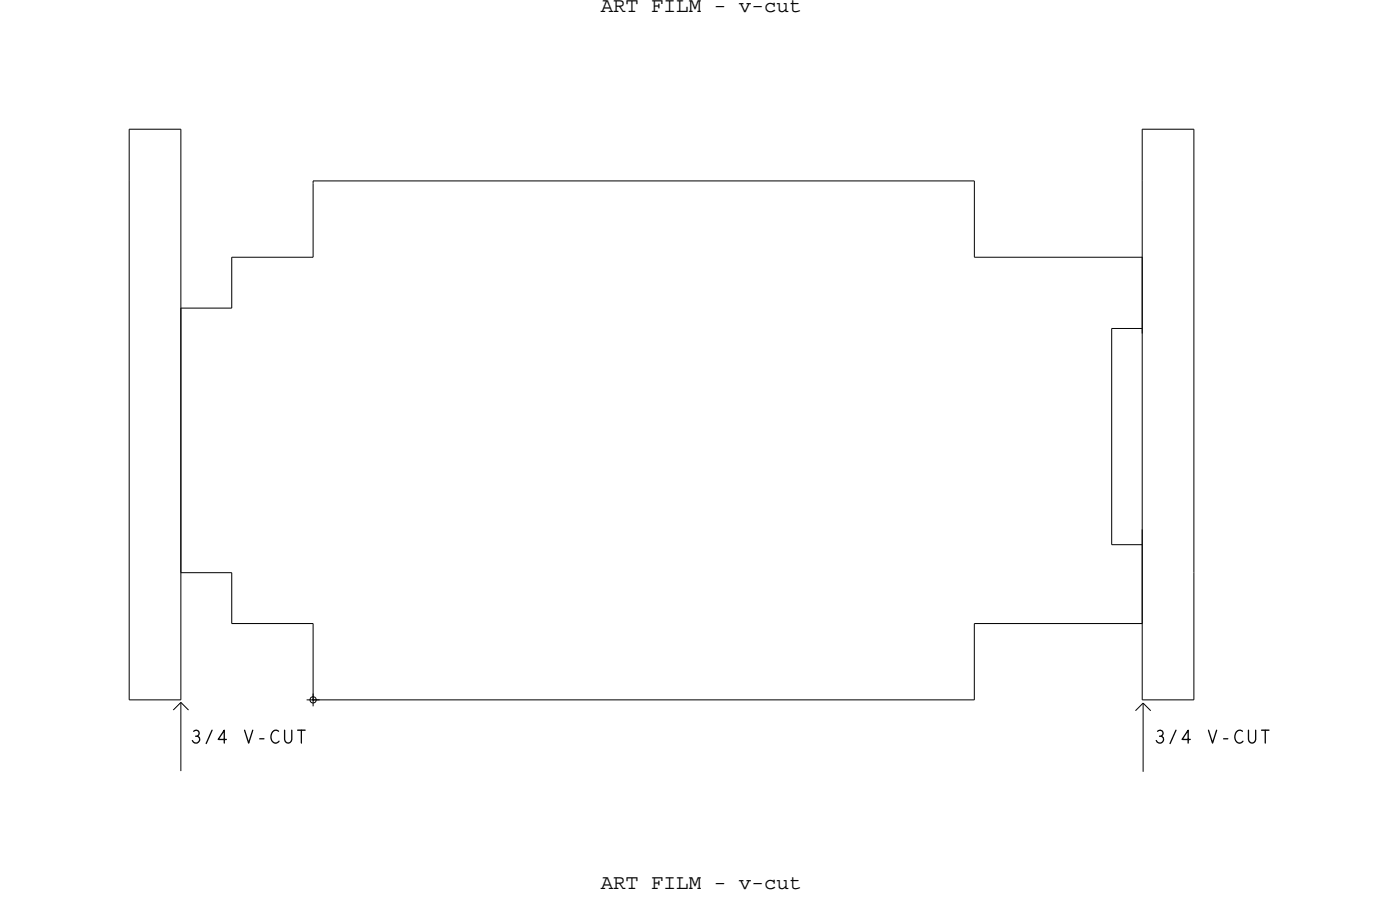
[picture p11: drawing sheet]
<svg xmlns="http://www.w3.org/2000/svg" width="138mm" height="89mm" viewBox="0 0 138 89" stroke-linecap="round" stroke-linejoin="round" font-family="sans-serif">
<!-- layer: Board Outline -->
<g fill="none" stroke="#000" stroke-width=".1">
<path d="M12.7 12.7h5.1zM12.7 12.7v5.1zM12.7 17.8v51zM17.8 12.7v43.6zM30.8 17.8v.2zM30.8 17.8h65zM30.8 18v7.3zM95.8 17.8v7.5zM112.3 12.7h5.1zM112.3 12.7v5.1zM112.3 17.8v51zM117.4 12.7v43.6z"/>
<path d="M17.8 30.3v26zM17.8 30.3h5zM22.8 25.3v5zM22.8 25.3h8zM95.8 25.3h16.5zM109.3 32.3h3zM109.3 32.3v21.2zM112.3 25.3v7.5zM17.8 56.3h5zM17.8 56.3v12.5zM22.8 56.3v5zM109.3 53.5h3z"/>
<path d="M112.3 52v9.3zM117.4 56.3v12.5zM12.7 68.8h5.1zM17.8 69l.7 .8zM17.8 69l-.8 .8zM17.8 69v6.8zM22.8 61.3h8zM30.8 68.8h65zM30.8 61.3v7.5zM95.8 61.3h16.5zM95.8 61.3v7.5zM112.3 68.8h5.1z"/>
<path d="M112.3 61.3h.1M112.4 69.1l.7 .8zM112.4 69.1l-.8 .8zM112.4 69.1v6.8z"/>
</g>
<!-- layer: Text -->
<g fill="none" stroke="#000" stroke-width=".13">
<path d="M19 71.9a.31 .31 0 0 1 .5 0 .31 .31 0 0 1-.1 .5M19.2 72.4a.36 .36 0 0 1 .4 .3 .36 .36 0 0 1-.3 .4 .36 .36 0 0 1-.4-.3M20.8 71.8l-.5 1.3M22.3 72.7h-.8l.5-.9v1.2M24 71.8l.4 1.2 .4-1.2M25.5 72.6h.4M27.4 71.9a.51 .51 0 0 0-.6 0 .51 .51 0 0 0-.2 .6 .46 .46 0 0 0 .3 .5 .46 .46 0 0 0 .5-.2M28 71.8v.9a.35 .35 0 0 0 .3 .3 .35 .35 0 0 0 .4-.3v-.9M29.3 71.8h.7M29.6 71.8v1.2M113.8 71.9a.31 .31 0 0 1 .5 0 .31 .31 0 0 1-.2 .5M114 72.4a.36 .36 0 0 1 .4 .3 .36 .36 0 0 1-.3 .4 .36 .36 0 0 1-.4-.3"/>
<path d="M115.6 71.8l-.6 1.3M117 72.7h-.8l.6-.9v1.2M118.8 71.8l.4 1.2 .4-1.2M120.3 72.6h.4M122.1 71.9a.51 .51 0 0 0-.5 0 .51 .51 0 0 0-.2 .6 .46 .46 0 0 0 .2 .5 .46 .46 0 0 0 .6-.2M122.7 71.8v.9a.35 .35 0 0 0 .4 .3 .35 .35 0 0 0 .3-.3v-.9M124 71.8h.7M124.4 71.8v1.2"/>
</g>
<!-- layer: Drawing Origin -->
<path d="M30.1 68.8h1.3M30.6 68.6l.2-.1 .2 .1 .1 .2-.1 .2-.2 .1-.2-.1-.1-.2zM30.8 68.1v1.3" fill="none" stroke="#000" stroke-width=".1"/>
<g font-size="2.1">
<text x="59.1" y="1.2">ART FILM - v-cut</text>
<text x="59.1" y="87.3">ART FILM - v-cut</text>
</g>
</svg>
